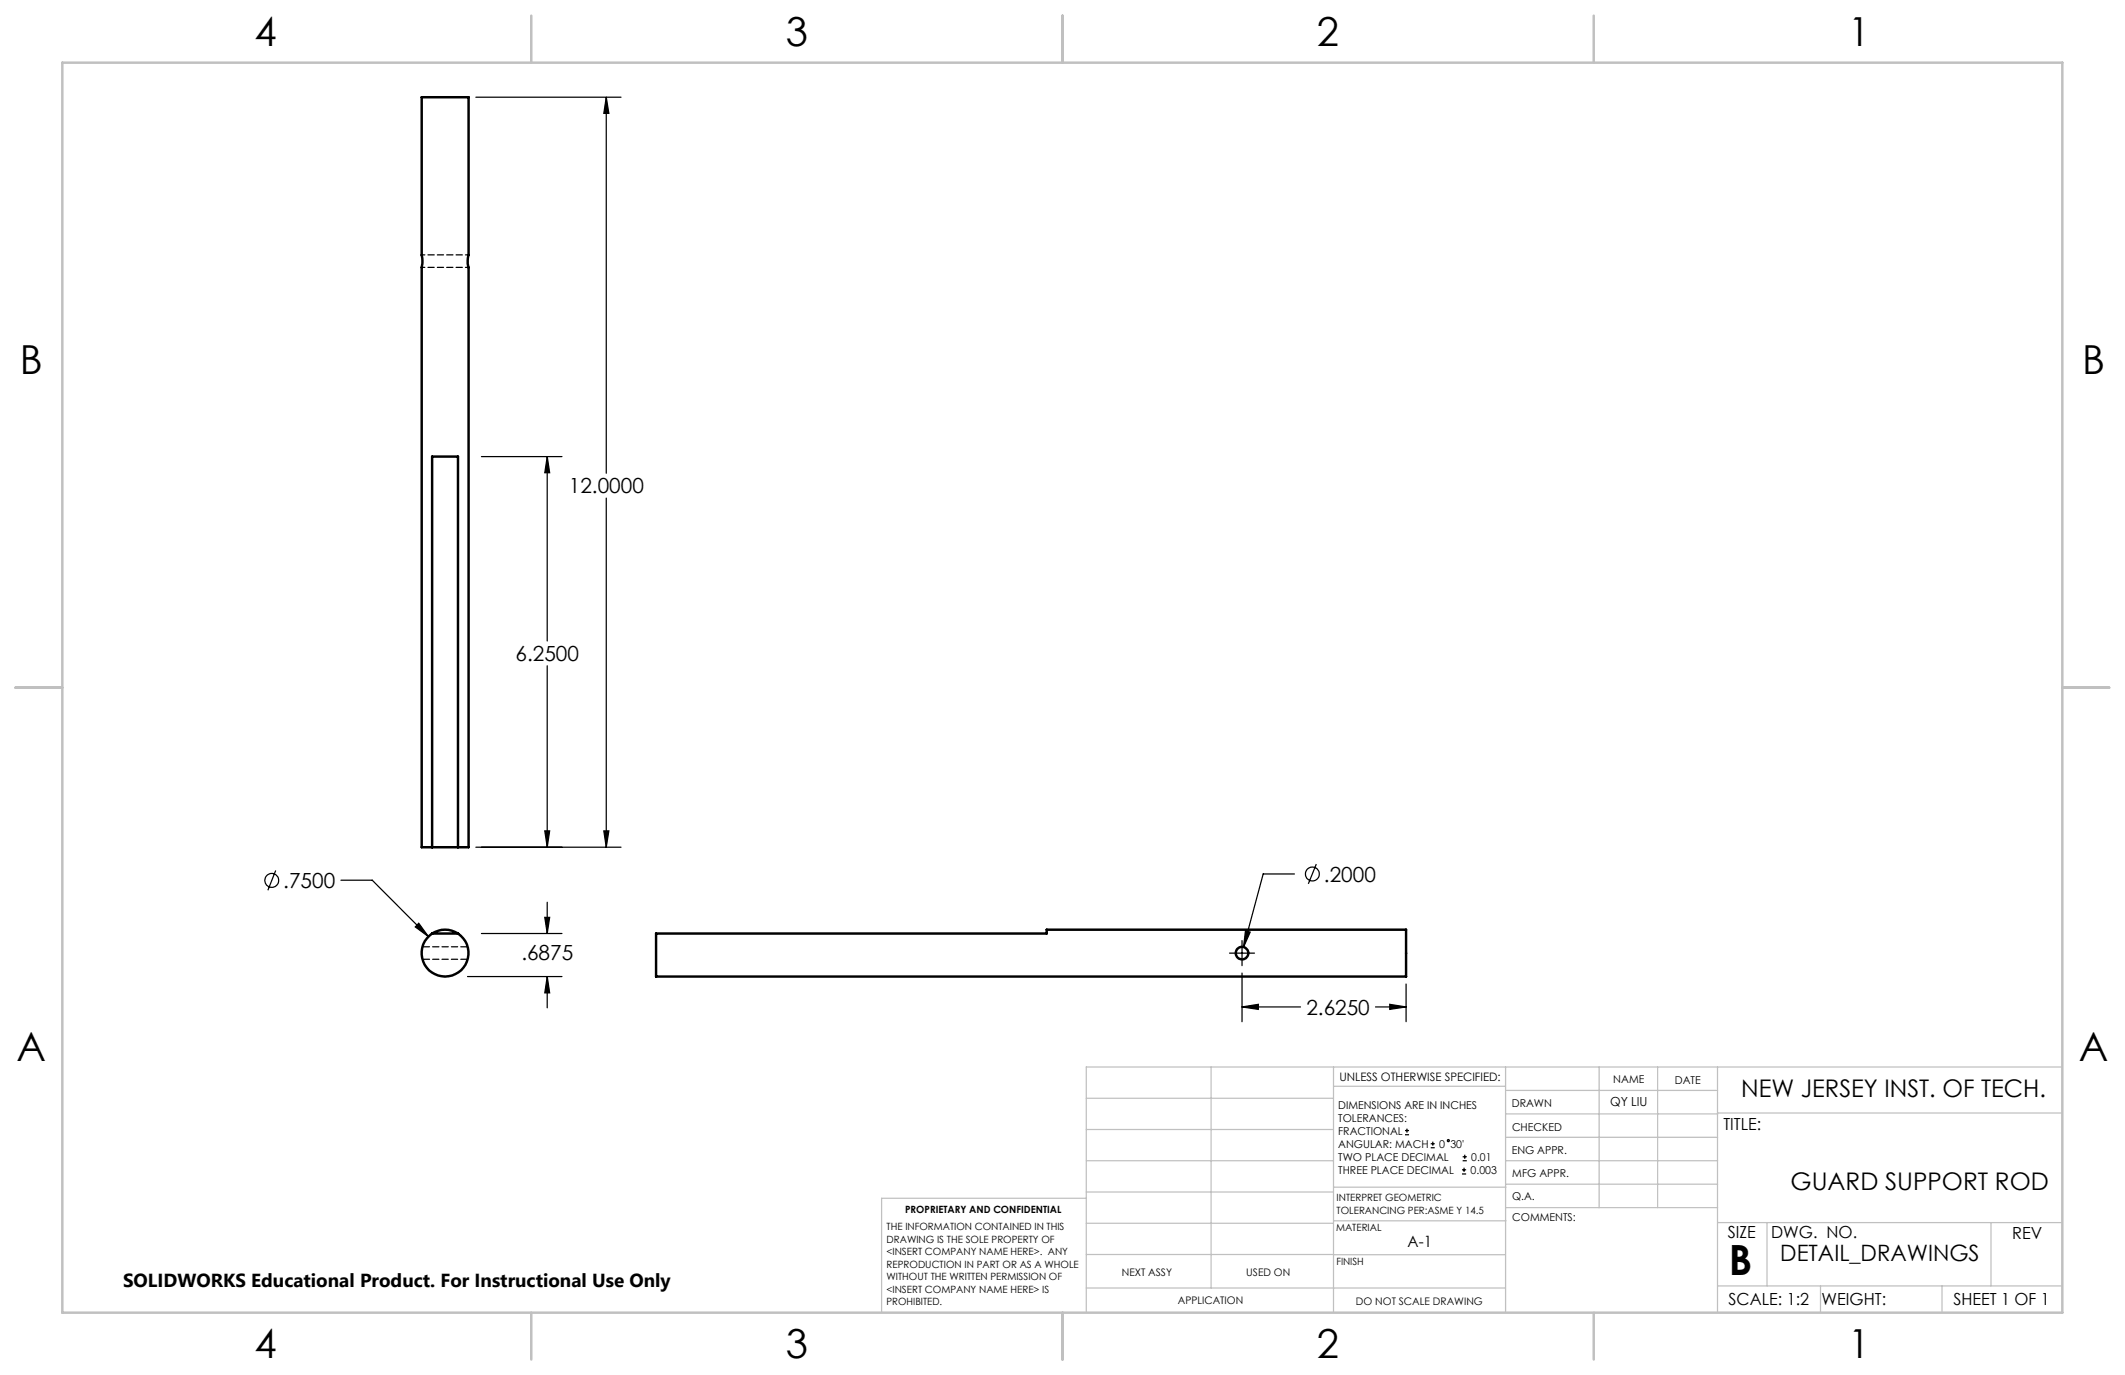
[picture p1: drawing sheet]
<svg xmlns="http://www.w3.org/2000/svg" width="432mm" height="279mm" viewBox="0 0 432 279" stroke-linecap="round" stroke-linejoin="round" font-family="sans-serif">
<g fill="none" stroke="#000" stroke-width=".25">
<path d="M96.7 19.8h29.5M123.2 19.8l.5 3.2h-1zM123.2 19.8v76.4M97.8 92.8h16.4M111.2 92.8l.5 3.3h-1zM111.2 92.8v37.4M123.2 101.2v71M111.2 135.3v36.9M56 176.9l-1.6 4M69.3 178.9h6.3l11.5 11.4M96.7 172.2h29.5M110.7 168.8h1l-.5 3.4z"/>
<path d="M122.7 168.8h1l-.5 3.4zM263 177.6h-6.3l-4 14.8M267.5 175.6l-1.6 4M85.1 187.6l2 2.7-2.7-2zM95 198.4h19.2M97.8 189.7h16.4M110.7 186.4h1l-.5 3.3zM111.2 198.4l.5 3.4h-1zM111.2 183.3v6.4M111.2 198.4v6.4M249.8 193.7h5.1M252.4 197.7v9.9"/>
<path d="M252.4 191.1v5.1M253.1 189.1l.9 .3-1.3 3zM285.7 200v7.6M252.4 204.6l3.3-.5v1zM252.4 204.6h11.9M279.5 204.6h6.2M282.4 204.1l3.3 .5-3.3 .5zM285.5 230.6h.8M285.5 229.7h.8M285.9 229.3v.9M290.7 233.2h.8M290.7 232.4h.8"/>
<path d="M291.1 232v.8M297.1 238.5h.8M297.1 237.7h.8M297.2 235.9h.9M297.2 235.1h.9M297.5 237.3v.8M297.6 234.6v.9"/>
<circle cx="55.2" cy="178.9" r="1.4"/>
<circle cx="266.7" cy="177.6" r="1.4"/>
<circle cx="294.3" cy="231.8" r=".22"/>
</g>
<g fill="none" stroke="#c0c0c0" stroke-width=".25">
<path d="M246.1 216.8v44.9M271 216.8v49.9M305.9 216.8v49.9M324.9 216.8v28.6M336.8 216.8v28.6M349 216.8v49.9M419.1 216.8h-198.4v49.9M220.7 235.9h50.3M220.7 229.5h50.3M220.7 223.2h50.3M271 220.7h34.9M305.9 231.1h43.1"/>
<path d="M305.9 226.3h43.1M305.9 221.6h43.1M305.9 235.9h43.1M349 226.2h70.1M220.7 248.6h50.3M220.7 242.2h50.3M220.7 254.9h50.3M220.7 243.5h-41.6v23.2M271 255h34.9M271 248.1h35M271 241.2h35M305.9 240.6h43.1"/>
<path d="M306 245.4h43M349 248.4h70.1M359.1 248.4v12.9M404.6 248.4v12.9M220.7 261.7h85.2M349 261.3h70.1M369.9 261.3v5.4M394.6 261.3v5.4"/>
</g>
<path d="M12.7 12.7h406.4v254h-406.4zM108 3.2v9.5M215.9 3.2v9.5M323.8 3.2v9.5M3.1 139.7h9.6M419.1 139.7h9.5M108 266.7v9.6M215.9 266.7v9.6M323.8 266.7v9.6" fill="none" stroke="#c0c0c0" stroke-width=".5"/>
<path d="M85.1 187.6l-.7 .7 2.7 2zM110.7 186.4h1l-.5 3.3zM111.2 198.4l.5 3.4h-1zM122.7 168.8h1l-.5 3.4zM123.2 19.8l.5 3.2h-1zM110.7 168.8h1l-.5 3.4zM111.2 92.8l.5 3.3h-1zM253.1 189.1l-.4 3.3 1.3-3zM252.4 204.6l3.3-.5v1zM282.4 204.1l3.3 .5-3.3 .5z" fill="#000"/>
<g fill="none" stroke="#000" stroke-width=".5">
<path d="M87.8 172.2h-2.1v-117.9l.1-.7-.1-1.7v-32.1h9.5v32a4.6 4.6 0 0 0 0 2.5v117.9h-2.1M87.8 172.2v-79.4h5.3v79.4M87.8 172.2h5.3M87.8 189.7a4.8 4.8 0 0 0-1 7.1 4.8 4.8 0 0 0 7.2 0 4.8 4.8 0 0 0-.9-7.1M87.8 189.7a4.8 4.8 0 0 1 5.3 0M87.8 189.7h5.3M133.3 189.7h79.4v-.8h73v9.5h-152.4z"/>
<circle cx="252.4" cy="193.7" r="1.28"/>
</g>
<path d="M85.9 194.9h9.1M95 192.4h-9.1" fill="none" stroke="#000" stroke-width=".25" stroke-dasharray="1.3 .6" stroke-dashoffset="-.1"/>
<path d="M85.8 53.9l-.1 .4M95.2 54.3h.1" fill="none" stroke="#000" stroke-width=".25" stroke-dasharray="1.3 .6"/>
<path d="M85.7 54.3h9.5M95.2 51.8h-9.5" fill="none" stroke="#000" stroke-width=".25" stroke-dasharray="1.3 .6" stroke-dashoffset=".6"/>
<text font-size="8.5" x="351.3" y="259">B</text>
<g font-size="8.1">
<text x="51.7" y="9.3">4</text>
<text x="159.7" y="9.3">3</text>
<text x="267.6" y="9.3">2</text>
<text x="375.6" y="9.3">1</text>
<text x="4" y="76">B</text>
<text x="423.1" y="76">B</text>
<text x="3.3" y="215.7">A</text>
<text x="422.4" y="215.7">A</text>
<text x="51.7" y="276">4</text>
<text x="159.7" y="276">3</text>
<text x="267.6" y="276">2</text>
<text x="375.6" y="276">1</text>
</g>
<g font-size="4.9">
<text x="353.8" y="222.9">NEW JERSEY INST. OF TECH.</text>
<text x="363.8" y="241.8">GUARD SUPPORT ROD</text>
</g>
<text font-size="4.6" x="361.8" y="256.2">DETAIL_DRAWINGS</text>
<g font-size="4.2">
<text x="115.6" y="100.3">12.0000</text>
<text x="104.8" y="134.3">6.2500</text>
<text x="269" y="179.1">.2000</text>
<text x="57.6" y="180.4">.7500</text>
<text x="105.9" y="195.1">.6875</text>
<text x="265.5" y="206.2">2.6250</text>
</g>
<text font-size="3.8" x="25" y="261.6">SOLIDWORKS Educational Product. For Instructional Use Only</text>
<g font-size="3.4">
<text x="350.2" y="229.5">TITLE:</text>
<text x="351.1" y="251.6">SIZE</text>
<text x="359.9" y="251.6">DWG. NO.</text>
<text x="408.9" y="251.7">REV</text>
<text x="351.2" y="265.2">SCALE: 1:2</text>
<text x="370.1" y="265.3">WEIGHT:</text>
<text x="396.9" y="265.2">SHEET 1 OF 1</text>
</g>
<text font-size="3.2" x="286" y="253.3">A-1</text>
<text font-size="2.5" x="327.2" y="224.8">QY LIU</text>
<text font-size="2.4" x="272.2" y="219.7">UNLESS OTHERWISE SPECIFIED:</text>
<g font-size="2.2">
<text x="327.8" y="220.1">NAME</text>
<text x="340.3" y="220.2">DATE</text>
<text x="271.9" y="225.3">DIMENSIONS ARE IN INCHES</text>
<text x="271.9" y="227.9">TOLERANCES:</text>
<text x="307.2" y="224.9">DRAWN</text>
<text x="271.9" y="230.6">FRACTIONAL</text>
<text x="271.9" y="233.2">ANGULAR: MACH</text>
<text x="292.5" y="233.2">0</text>
<text x="294.7" y="233.2">30'</text>
<text x="307.3" y="229.8">CHECKED</text>
<text x="271.9" y="235.9">TWO PLACE DECIMAL</text>
<text x="271.9" y="238.5">THREE PLACE DECIMAL</text>
<text x="298.8" y="238.5">0.003</text>
<text x="299" y="235.9">0.01</text>
<text x="307.2" y="234.5">ENG APPR.</text>
<text x="307.3" y="239.2">MFG APPR.</text>
<text x="307.3" y="243.9">Q.A.</text>
<text x="307.3" y="248.1">COMMENTS:</text>
</g>
<g font-size="2.1">
<text x="227.9" y="259.2">NEXT ASSY</text>
<text x="253.3" y="259.2">USED ON</text>
<text x="239.3" y="265">APPLICATION</text>
<text x="275.5" y="265.1">DO NOT SCALE DRAWING</text>
</g>
<g font-size="2">
<text x="271.6" y="244.1">INTERPRET GEOMETRIC</text>
<text x="180.2" y="250">THE INFORMATION CONTAINED IN THIS</text>
<text x="183.9" y="246.4">PROPRIETARY AND CONFIDENTIAL</text>
<text x="271.5" y="250.2">MATERIAL</text>
<text x="271.6" y="246.6">TOLERANCING PER:ASME Y 14.5</text>
<text x="180.2" y="252.5">DRAWING IS THE SOLE PROPERTY OF</text>
<text x="180.2" y="255.1">&lt;INSERT COMPANY NAME HERE&gt;. ANY</text>
<text x="180.2" y="257.6">REPRODUCTION IN PART OR AS A WHOLE</text>
<text x="271.5" y="257">FINISH</text>
<text x="180.2" y="260.1">WITHOUT THE WRITTEN PERMISSION OF</text>
<text x="180.2" y="262.6">&lt;INSERT COMPANY NAME HERE&gt; IS</text>
<text x="180.2" y="265.2">PROHIBITED.</text>
</g>
</svg>
